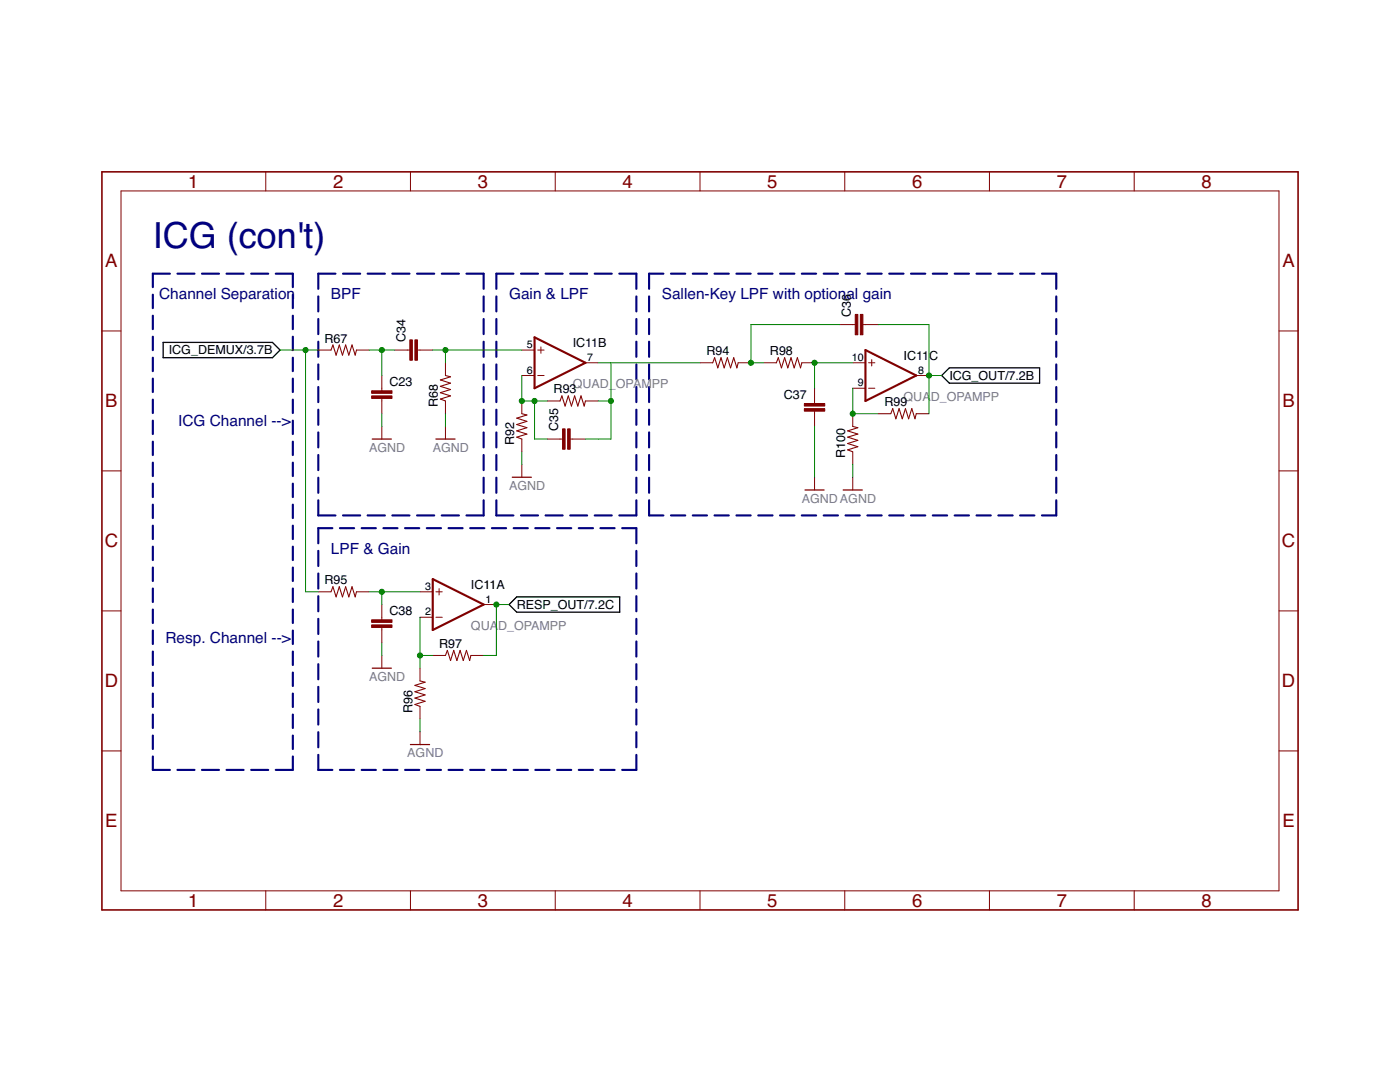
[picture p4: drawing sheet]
<svg xmlns="http://www.w3.org/2000/svg" width="279mm" height="216mm" viewBox="0 0 279 216" stroke-linecap="round" stroke-linejoin="round" font-family="sans-serif">
<g fill="none" stroke="#000080" stroke-width=".42">
<path d="M30.5 58.8v2.7M33.9 54.6h-3.4v2.7M35.4 54.6h3.4M40.3 54.6h3.4M45.2 54.6h3.4M50.1 54.6h3.4M55 54.6h3.4v2.7M58.4 58.8v2.7M63.5 59.1v3M67 54.6h-3.5v3M68.5 54.6h3.4M73.4 54.6h3.4"/>
<path d="M78.3 54.6h3.4M83.2 54.6h3.5M88.2 54.6h3.4M93.1 54.6h3.4v3M96.5 59.1v3M99.1 59.1v3M102.5 54.6h-3.4v3M104 54.6h3.4M108.9 54.6h3.4M113.8 54.6h3.4M118.7 54.6h3.4M123.6 54.6h3.4v3"/>
<path d="M127 59.1v3M129.5 59.1v3M132.4 54.6h-2.9v3M133.9 54.6h2.9M138.3 54.6h2.8M142.6 54.6h2.9M147 54.6h2.8M151.3 54.6h2.9M155.7 54.6h2.8M160 54.6h2.9M164.4 54.6h2.8M168.7 54.6h2.9"/>
<path d="M173.1 54.6h2.9M177.5 54.6h2.8M181.8 54.6h2.9M186.2 54.6h2.8M190.5 54.6h2.9M194.9 54.6h2.8M199.2 54.6h2.9M203.6 54.6h2.8M207.9 54.6h2.9v3M210.8 59.1v3M30.5 63v2.7M30.5 67.2v2.7"/>
<path d="M30.5 71.4v2.7M30.5 75.5v2.7M30.5 79.7v2.7M58.4 63v2.7M58.4 67.2v2.7M58.4 71.4v2.7M58.4 75.5v2.7M58.4 79.7v2.7M63.5 63.6v3.1M63.5 68.2v3M63.5 72.7v3M63.5 77.2v3"/>
<path d="M96.5 63.6v3.1M96.5 68.2v3M96.5 72.7v3M96.5 77.2v3M99.1 63.6v3.1M99.1 68.2v3M99.1 72.7v3M99.1 77.2v3M127 63.6v3.1M127 68.2v3M127 72.7v3M127 77.2v3"/>
<path d="M129.5 63.6v3.1M129.5 68.2v3M129.5 72.7v3M129.5 77.2v3M210.8 63.6v3.1M210.8 68.2v3M210.8 72.7v3M210.8 77.2v3M30.5 83.9v2.7M30.5 88.1v2.7M30.5 92.3v2.7M30.5 96.5v2.7"/>
<path d="M58.4 83.9v2.7M58.4 88.1v2.7M58.4 92.3v2.7M58.4 96.5v2.7M63.5 81.7v3.1M63.5 86.3v3M63.5 90.8v3M63.5 95.3v3M63.5 99.8v3h3.5M96.5 99.8v3h-3.4M96.5 81.7v3.1M96.5 86.3v3"/>
<path d="M96.5 90.8v3M96.5 95.3v3M99.1 99.8v3h3.4M99.1 81.7v3.1M99.1 86.3v3M99.1 90.8v3M99.1 95.3v3M127 99.8v3h-3.4M127 81.7v3.1M127 86.3v3M127 90.8v3M127 95.3v3"/>
<path d="M129.5 99.8v3h2.9M129.5 81.7v3.1M129.5 86.3v3M129.5 90.8v3M129.5 95.3v3M210.8 99.8v3h-2.9M210.8 81.7v3.1M210.8 86.3v3M210.8 90.8v3M210.8 95.3v3M30.5 100.7v2.7M30.5 104.9v2.7"/>
<path d="M30.5 109.1v2.7M30.5 113.2v2.7M30.5 117.4v2.7M58.4 100.7v2.7M58.4 104.9v2.7M58.4 109.1v2.7M58.4 113.2v2.7M58.4 117.4v2.7M63.5 109.9v3M63.5 114.4v3.1M63.5 119v3M66.3 105.4h-2.8v3"/>
<path d="M67.8 105.4h2.9M68.5 102.8h3.4M72.2 105.4h2.8M73.4 102.8h3.4M76.5 105.4h2.8M78.3 102.8h3.4M80.8 105.4h2.9M83.2 102.8h3.5M85.2 105.4h2.8M88.2 102.8h3.4M89.5 105.4h2.8M93.8 105.4h2.9"/>
<path d="M98.2 105.4h2.8M102.5 105.4h2.8M104 102.8h3.4M106.8 105.4h2.9M108.9 102.8h3.4M111.2 105.4h2.8M113.8 102.8h3.4M115.5 105.4h2.8M118.7 102.8h3.4M119.8 105.4h2.9M124.2 105.4h2.8v3M127 109.9v3"/>
<path d="M127 114.4v3.1M127 119v3M133.9 102.8h2.9M138.3 102.8h2.8M142.6 102.8h2.9M147 102.8h2.8M151.3 102.8h2.9M155.7 102.8h2.8M160 102.8h2.9M164.4 102.8h2.8M168.7 102.8h2.9M173.1 102.8h2.9"/>
<path d="M177.5 102.8h2.8M181.8 102.8h2.9M186.2 102.8h2.8M190.5 102.8h2.9M194.9 102.8h2.8M199.2 102.8h2.9M203.6 102.8h2.8M30.5 121.6v2.7M30.5 125.8v2.7M30.5 130v2.7M30.5 134.2v2.7M30.5 138.4v2.7"/>
<path d="M58.4 121.6v2.7M58.4 125.8v2.7M58.4 130v2.7M58.4 134.2v2.7M58.4 138.4v2.7M63.5 123.5v3M63.5 128v3M63.5 132.5v3.1M63.5 137.1v3M127 123.5v3M127 128v3M127 132.5v3.1"/>
<path d="M127 137.1v3M30.5 150.9v2.7h3.4M30.5 142.6v2.7M30.5 146.8v2.7M35.4 153.6h3.4M40.3 153.6h3.4M45.2 153.6h3.4M50.1 153.6h3.4M58.4 150.9v2.7h-3.4M58.4 142.6v2.7M58.4 146.8v2.7M63.5 141.6v3"/>
<path d="M63.5 146.1v3M63.5 150.6v3h2.8M67.8 153.6h2.9M72.2 153.6h2.8M76.5 153.6h2.8M80.8 153.6h2.9M85.2 153.6h2.8M89.5 153.6h2.8M93.8 153.6h2.9M98.2 153.6h2.8M102.5 153.6h2.8M106.8 153.6h2.9"/>
<path d="M111.2 153.6h2.8M115.5 153.6h2.8M119.8 153.6h2.9M127 141.6v3M127 146.1v3M127 150.6v3h-2.8"/>
</g>
<path d="M32.6 68.3h21.8l1.5 1.5-1.5 1.6h-21.8zM187.9 74.9l1.6-1.5h18v3.1h-18zM101.6 120.6l1.5-1.5h20.6v3.1h-20.6z" fill="none" stroke="#000" stroke-width=".25"/>
<path d="M20.3 34.3h238.8v147.3h-238.8z" fill="none" stroke="#800000" stroke-width=".32"/>
<g fill="none" stroke="#800000" stroke-width=".2">
<path d="M24.2 38.1h231v139.7h-231zM53 34.3v3.8M81.9 34.3v3.8M110.8 34.3v3.8M139.7 34.3v3.8M168.6 34.3v3.8M197.5 34.3v3.8M226.4 34.3v3.8M20.3 66h3.9M63.5 69.8h2.6M71.1 69.8h2.6M76.2 74.9v3.1"/>
<path d="M76.2 79.5v3M78.7 69.8h3.1M83.3 69.8h3.1M88.9 72.4v2.5M104.1 69.8h2.6M104.1 74.9h2.6M107.3 69.8h1.3M107.3 74.9h1.3M107.9 69.2v1.3M116.8 72.4h2.6M139.7 72.4h2.5M147.3 72.4h2.6"/>
<path d="M152.4 72.4h2.5M160 72.4h2.6M162.6 77.5v3M167.6 64.8h3.1M170.2 72.4h2.5M170.2 77.5h2.5M172.2 64.8h3M173.3 72.4h1.3M173.3 77.5h1.3M174 71.8v1.2M182.9 74.9h2.5M255.2 66h3.9"/>
<path d="M20.3 94h3.9M76.2 85.1v2.5M88.9 80v2.5M88.9 85.1v2.5M104.1 80v2.5M104.1 87.6v2.5M104.1 92.7v2.5M109.2 87.6h3.1M109.2 80h2.6M113.8 87.6h3M116.8 80h2.6M162.6 82v3.1"/>
<path d="M162.6 95.2v2.6M170.2 82.5v2.6M170.2 90.1v2.6M170.2 95.2v2.6M175.2 82.5h2.6M182.9 82.5h2.5M255.2 94h3.9M63.5 118.1h2.6M71.1 118.1h2.6M83.8 118.1h2.6M87 118.1h1.3M87.6 117.5v1.2"/>
<path d="M20.3 121.9h3.9M76.2 120.6v3.1M76.2 125.2v3M76.2 130.8v2.5M83.8 133.3v2.6M83.8 123.2h2.6M86.4 130.8h2.5M87 123.2h1.3M94 130.8h2.5M96.5 120.6h2.6M255.2 121.9h3.9M20.3 149.8h3.9"/>
<path d="M83.8 140.9v2.6M83.8 146v2.6M255.2 149.8h3.9M53 177.8v3.8M81.9 177.8v3.8M110.8 177.8v3.8M139.7 177.8v3.8M168.6 177.8v3.8M197.5 177.8v3.8M226.4 177.8v3.8"/>
</g>
<path d="M66.1 69.8l.3-1 .7 2.1 .6-2.1 .6 2.1 .7-2.1 .6 2.1 .7-2.1 .6 2.1 .2-1.1M88.9 74.9l1 .3-2 .6 2 .7-2 .6 2 .6-2 .7 2 .6-2 .6 1 .4M142.2 72.4l.4-1 .7 2 .6-2 .6 2 .7-2 .6 2 .6-2 .7 2 .2-1M154.9 72.4l.4-1 .7 2 .6-2 .6 2 .7-2 .6 2 .6-2 .7 2 .2-1M104.1 82.5l1.1 .3-2.1 .6 2.1 .7-2.1 .6 2.1 .6-2.1 .7 2.1 .6-2.1 .6 1 .4M111.8 80l.3-1 .7 2 .6-2 .6 2 .7-2 .6 2 .7-2 .6 2 .2-1M170.2 85.1l1 .2-2 .7 2 .6-2 .6 2 .7-2 .6 2 .6-2 .7 1 .3M177.8 82.5l.4-1 .6 2.1 .6-2.1 .7 2.1 .6-2.1 .6 2.1 .7-2.1 .6 2.1 .3-1.1M66.1 118.1l.3-1 .7 2 .6-2 .6 2 .7-2 .6 2 .7-2 .6 2 .2-1M83.8 135.9l1 .2-2 .7 2 .6-2 .6 2 .7-2 .6 2 .6-2 .7 1 .3M88.9 130.8l.4-1 .6 2 .7-2 .6 2 .6-2 .7 2 .6-2 .6 2 .3-1" fill="none" stroke="#800000" stroke-width=".21"/>
<g fill="#800000" stroke="#800000" stroke-width=".2">
<path d="M74.2 79h4v.5h-4z"/>
<path d="M74.2 78h4v.5h-4z"/>
<path d="M82.8 67.8h.5v4.1h-.5z"/>
<path d="M81.8 67.8h.5v4.1h-.5z"/>
<path d="M113.3 85.6h.5v4h-.5z"/>
<path d="M112.3 85.6h.5v4h-.5z"/>
<path d="M171.7 62.7h.5v4.1h-.5z"/>
<path d="M170.7 62.7h.5v4.1h-.5z"/>
<path d="M160.5 81.5h4.1v.5h-4.1z"/>
<path d="M160.5 80.5h4.1v.5h-4.1z"/>
<path d="M74.2 124.7h4v.5h-4z"/>
<path d="M74.2 123.7h4v.5h-4z"/>
</g>
<path d="M106.7 67.3l10.1 5.1-10.1 5.1zM172.7 69.8l10.2 5.1-10.2 5.1zM86.4 115.5l10.1 5.1-10.1 5.1z" fill="none" stroke="#800000" stroke-width=".42"/>
<path d="M74.3 87.6h3.8M87 87.6h3.8M102.2 95.2h3.8M160.7 97.8h3.8M168.3 97.8h3.8M74.3 133.3h3.8M81.9 148.6h3.8" fill="none" stroke="#800000" stroke-width=".25"/>
<g fill="none" stroke="#008000" stroke-width=".2">
<path d="M55.9 69.8h7.6M61 69.8v48.3h2.5M73.7 69.8h5M76.2 69.8v5.1M86.4 69.8h17.7M88.9 69.8v2.6M104.1 74.9v5.1h5.1M119.4 72.4h20.3M121.9 72.4v15.2h-5.1M167.6 64.8h-17.7v7.6h2.5M170.2 72.4h-7.6v5.1M170.2 77.5v5h5"/>
<path d="M175.2 64.8h10.2v17.7M185.4 74.9h2.5M76.2 82.5v2.6M88.9 82.5v2.6M104.1 90.1v2.6M106.7 80v7.6h2.5M119.4 80h2.5M162.6 85.1v10.1M170.2 92.7v2.5M73.7 118.1h10.1M76.2 118.1v2.5M76.2 128.2v2.6"/>
<path d="M83.8 123.2v10.1M83.8 130.8h2.6M101.6 120.6h-2.5v10.2h-2.6M83.8 143.5v2.5"/>
</g>
<g fill="#008000" stroke="#008000" stroke-width=".2">
<circle cx="61" cy="69.8" r=".51"/>
<circle cx="88.9" cy="69.8" r=".51"/>
<circle cx="104.1" cy="80" r=".51"/>
<circle cx="106.7" cy="80" r=".51"/>
<circle cx="83.8" cy="130.8" r=".51"/>
<circle cx="149.9" cy="72.4" r=".51"/>
<circle cx="185.4" cy="74.9" r=".51"/>
<circle cx="121.9" cy="80" r=".51"/>
<circle cx="162.6" cy="72.4" r=".51"/>
<circle cx="170.2" cy="82.5" r=".51"/>
<circle cx="76.2" cy="69.8" r=".51"/>
<circle cx="99.1" cy="120.6" r=".51"/>
<circle cx="76.2" cy="118.1" r=".51"/>
</g>
<text font-size="7.2" fill="#000080" x="30.5" y="49.5">ICG (con't)</text>
<g font-size="3.7" fill="#800000">
<text x="37.6" y="37.5">1</text>
<text x="66.5" y="37.5">2</text>
<text x="95.4" y="37.5">3</text>
<text x="124.2" y="37.5">4</text>
<text x="153.1" y="37.5">5</text>
<text x="182" y="37.5">6</text>
<text x="210.9" y="37.5">7</text>
<text x="239.8" y="37.5">8</text>
<text x="21" y="53.4">A</text>
<text x="255.9" y="53.4">A</text>
<text x="21" y="81.3">B</text>
<text x="255.9" y="81.3">B</text>
<text x="20.9" y="109.2">C</text>
<text x="255.8" y="109.2">C</text>
<text x="20.9" y="137.2">D</text>
<text x="255.8" y="137.2">D</text>
<text x="21" y="165.1">E</text>
<text x="255.9" y="165.1">E</text>
<text x="37.6" y="181">1</text>
<text x="66.5" y="181">2</text>
<text x="95.4" y="181">3</text>
<text x="124.2" y="181">4</text>
<text x="153.1" y="181">5</text>
<text x="182" y="181">6</text>
<text x="210.9" y="181">7</text>
<text x="239.8" y="181">8</text>
</g>
<g font-size="3.1" fill="#000080">
<text x="31.8" y="59.7">Channel Separation</text>
<text x="66.1" y="59.7">BPF</text>
<text x="101.6" y="59.7">Gain &amp; LPF</text>
<text x="132.1" y="59.7">Sallen-Key LPF with optional gain</text>
<text x="35.6" y="85.1">ICG Channel --&gt;</text>
<text x="66.1" y="110.5">LPF &amp; Gain</text>
<text x="33" y="128.2">Resp. Channel --&gt;</text>
</g>
<g font-size="2.5">
<text x="169.8" y="63.2" transform="rotate(-90 169.8 63.2)">C36</text>
<text x="33.7" y="70.7">ICG_DEMUX/3.7B</text>
<text x="64.8" y="68.3">R67</text>
<text x="80.9" y="68.3" transform="rotate(-90 80.9 68.3)">C34</text>
<text x="114.3" y="69.2">IC11B</text>
<text x="141" y="70.9">R94</text>
<text x="153.7" y="70.9">R98</text>
<text x="180.3" y="71.7">IC11</text>
<text x="185.4" y="71.7">C</text>
<text x="77.7" y="77.1">C23</text>
<text x="189.5" y="75.8">ICG_OUT/7.2B</text>
<text x="87.4" y="81.3" transform="rotate(-90 87.4 81.3)">R68</text>
<text x="110.5" y="78.5">R93</text>
<text x="156.5" y="79.6">C37</text>
<text x="176.5" y="81">R99</text>
<text x="102.6" y="88.9" transform="rotate(-90 102.6 88.9)">R92</text>
<text x="111.4" y="86.1" transform="rotate(-90 111.4 86.1)">C35</text>
<text x="168.7" y="91.4" transform="rotate(-90 168.7 91.4)">R100</text>
<text x="64.8" y="116.6">R95</text>
<text x="94" y="117.5">IC11A</text>
<text x="77.7" y="122.8">C38</text>
<text x="103.1" y="121.5">RESP_OUT/7.2C</text>
<text x="87.6" y="129.3">R97</text>
<text x="82.3" y="142.2" transform="rotate(-90 82.3 142.2)">R96</text>
</g>
<g font-size="2.5" fill="#808080">
<text x="114.3" y="77.5">QUAD_OPAM</text>
<text x="130.1" y="77.5">PP</text>
<text x="180.3" y="80">QUA</text>
<text x="185.7" y="80">D_OPAMPP</text>
<text x="73.7" y="90.2">AGND</text>
<text x="86.4" y="90.2">AGND</text>
<text x="101.6" y="97.8">AGND</text>
<text x="160" y="100.3">AGNDAGND</text>
<text x="94" y="125.7">QUA</text>
<text x="99.4" y="125.7">D_OPAMPP</text>
<text x="73.7" y="135.9">AGND</text>
<text x="81.3" y="151.1">AGND</text>
</g>
<g font-size="2.1">
<text x="105.1" y="69.5">5</text>
<text x="105.1" y="74.6">6</text>
<text x="117.2" y="72">7</text>
<text x="170" y="72">10</text>
<text x="171.2" y="77.1">9</text>
<text x="183.2" y="74.6">8</text>
<text x="84.8" y="117.7">3</text>
<text x="84.8" y="122.8">2</text>
<text x="96.9" y="120.3">1</text>
</g>
</svg>
